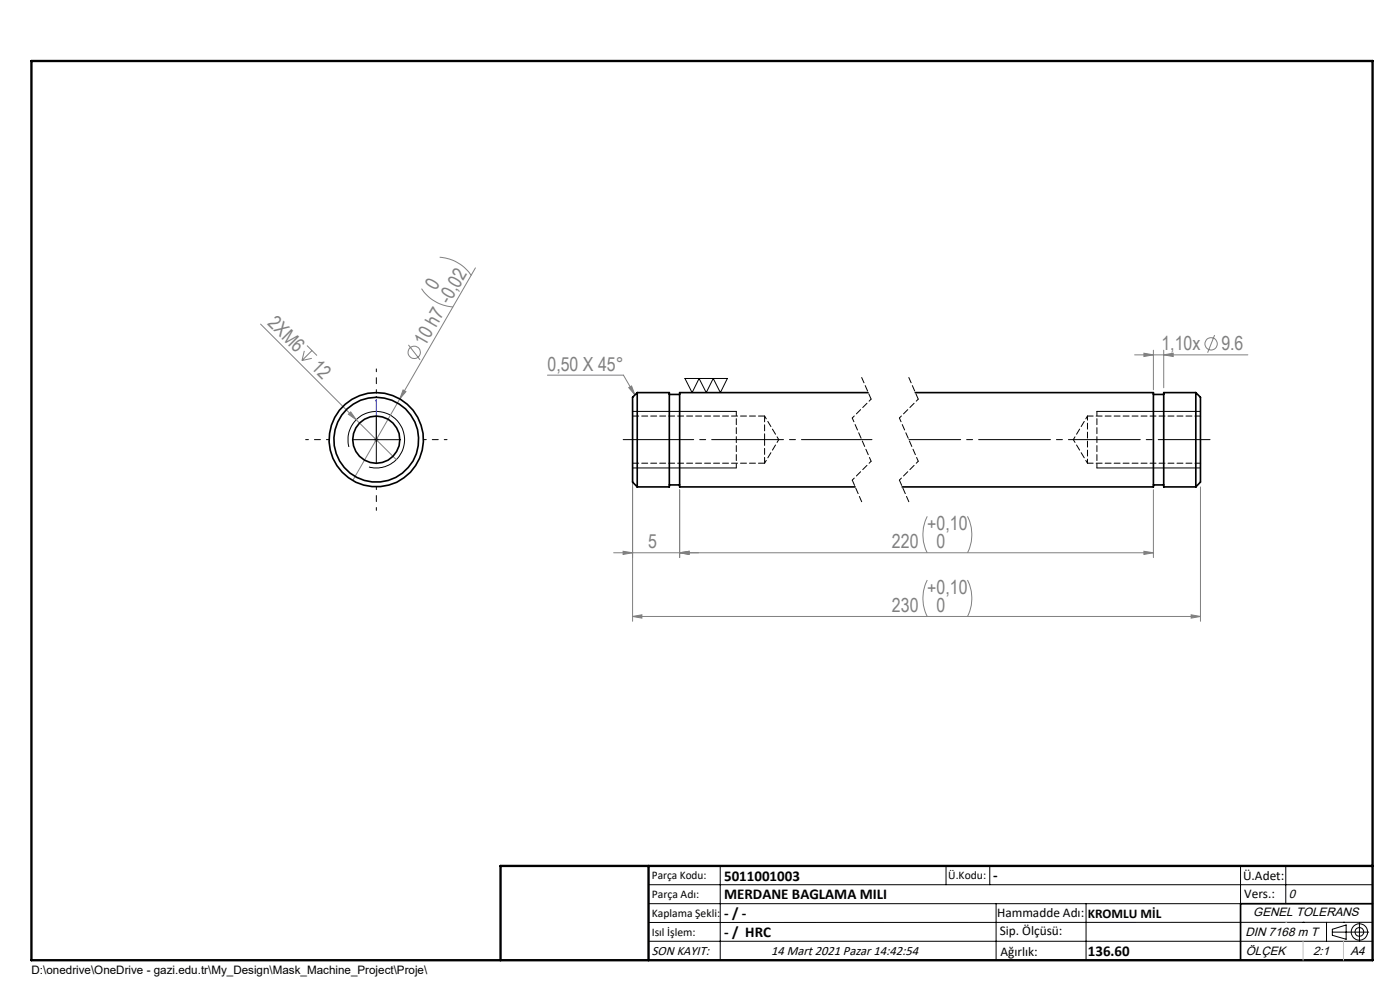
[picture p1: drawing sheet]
<svg xmlns="http://www.w3.org/2000/svg" width="297mm" height="210mm" viewBox="0 0 297 210" stroke-linecap="round" stroke-linejoin="round" font-family="sans-serif">
<g fill="none" stroke="#808080" stroke-width=".21">
<path d="M93.3 54.6a8.7 8.7 0 0 1 6.7 3.8M100.9 56.8l-16.1 27.8M55.3 68.7l20.3 20.3M64.6 74.4l-.5 2.1M65.1 73.3l2.1 2.1M66.1 76l-2 .5M66.2 74.4l-2.1 2.1M86.6 73.2l2.5 3.1M89.4 61.2a8.8 8.8 0 0 0 6.7 3.9M116.1 79.6h16.2l2.4 4.2M240.7 75.3h24M242.7 74.9l2 .4-2 .3z"/>
<path d="M244.7 74.3v8.4M246.9 75.3l2-.4v.7zM246.9 74.3v8M257.7 71.1l-1.5 3.7M73.9 87.9l.5-.5 1.2 1.6zM75.6 89l8.5 8.5M79.3 93.3h1M79.5 92.9l.7 .7M79.8 92.8v1M80.2 92.9l-.7 .7M84.8 84.6l-10 17.3M85.5 82.7l.6 .4-1.3 1.5z"/>
<path d="M133.4 82.2l.6-.3 .7 1.9zM134.2 85.3v46.5M130.2 117.3h114.5M132.2 116.9l2 .4-2 .3zM144.2 117.3l2-.4v.7zM144.2 103.9v14.4M196.7 109.5a8.6 8.6 0 0 0 0 7.8M205.2 109.5a8.6 8.6 0 0 1 0 7.8M242.7 116.9l2 .4-2 .3zM244.7 103.9v14.4M254.7 103.3v28.5M134.2 130.8l2-.4v.7z"/>
<path d="M134.2 130.8h120.5M196.7 123a8.6 8.6 0 0 0 0 7.8M205.2 123a8.6 8.6 0 0 1 0 7.8M252.7 130.4l2 .4-2 .3z"/>
<circle cx="87.9" cy="74.8" r="1.3"/>
<circle cx="256.9" cy="72.9" r="1.31"/>
</g>
<g fill="none" stroke="#000" stroke-width=".21">
<path d="M74 94.8a6 6 0 0 1 5.3-7.5 6 6 0 0 1 6.5 6.4 6 6 0 0 1-7.5 5.4M74.8 93.3h10M79.8 88.3v10M134.2 99.3h22M134.2 87.3h22M145.3 80.3h9l-1.5 3-1.5-3-1.5 3-1.5-3-1.5 3zM232.7 99.3h22M232.7 87.3h22M137.6 187.7h153.6M137.6 191.7h153.6M137.6 199.7h153.6M152.8 183.7v20"/>
<path d="M200.7 183.7v4M210 183.7v4M211.3 191.7v12M230.4 191.7v12M263.2 183.7v20M272.8 183.7v8M276.4 195.6h.1M281.4 195.6v4.1M282.6 197.7h7.8M282.6 197.1l3-.9v3l-3-.8zM285 195.6h.1M288.4 195.8v3.8"/>
<path d="M291.2 195.6l-153.6 .1"/>
<circle cx="288.4" cy="197.7" r="1.74"/>
<circle cx="288.4" cy="197.7" r=".93"/>
</g>
<path d="M79.8 93.2v.2zM79.8 84.8v.4v-.4M79.8 93.3h.1M79.8 84.8v8.5" fill="none" stroke="#00f" stroke-width=".21"/>
<path d="M182.8 80.1l2 4.6M192.8 80.1l2 4.6M180.8 101.8l2 4.6M190.8 101.8l2 4.6" fill="none" stroke="#000" stroke-width=".21" stroke-dasharray="1.3 .6"/>
<path d="M184.8 84.7l-4 4M184.8 97.8l-4 4M194.8 84.7l-4 4M194.8 97.8l-4 4" fill="none" stroke="#000" stroke-width=".21" stroke-dasharray="1.3 .6" stroke-dashoffset=".7"/>
<path d="M180.8 88.7l4 9.1M190.8 88.7l4 9.1" fill="none" stroke="#000" stroke-width=".21" stroke-dasharray="1.3 .6" stroke-dashoffset=".4"/>
<path d="M106.2 203.7h185" fill="none" stroke="#000" stroke-width=".25"/>
<path d="M291.2 191.7h-28v12" fill="none" stroke="#000" stroke-width=".35"/>
<path d="M6.7 12.9h284.5v190.8h-284.5zM137.6 183.7v20M291.2 183.7h-185v20" fill="none" stroke="#000" stroke-width=".5"/>
<path d="M272.8 195.6h.1M276.4 199.7v4M285 199.7v4" fill="none" stroke="#c0c0c0" stroke-width=".21"/>
<path d="M69.8 93.3h-5M79.8 83.3v-5M89.8 93.3h5M79.8 103.3v5" fill="none" stroke="#000" stroke-width=".21" stroke-dasharray="15.2 1.3 1.3 1.3" stroke-dashoffset="14.6"/>
<path d="M156.2 99.3v-12M232.7 87.3v12" fill="none" stroke="#000" stroke-width=".21" stroke-dasharray="1.3 .6" stroke-dashoffset=".3"/>
<path d="M185 93.3h-52.8" fill="none" stroke="#000" stroke-width=".21" stroke-dasharray="15.2 1.3 1.3 1.3" stroke-dashoffset=".3"/>
<path d="M256.7 93.3h-63.9" fill="none" stroke="#000" stroke-width=".21" stroke-dasharray="15.2 1.3 1.3 1.3" stroke-dashoffset="4.2"/>
<path d="M79.8 93.2v.2zM79.8 84.8v.4z" fill="#00f"/>
<g fill="#808080">
<path d="M73.9 87.9l.5-.5 1.2 1.6z"/>
<path d="M85.5 82.7l.6 .4-1.3 1.5z"/>
<path d="M144.2 117.3l2-.4v.7zM132.2 116.9l2 .4-2 .3z"/>
<path d="M133.4 82.2l.6-.3 .7 1.9zM144.2 117.3l2-.4v.7zM242.7 116.9l2 .4-2 .3z"/>
<path d="M242.7 74.9l2 .4-2 .3zM246.9 75.3l2-.4v.7z"/>
<path d="M134.2 130.8l2-.4v.7zM252.7 130.4l2 .4-2 .3z"/>
</g>
<g fill="none" stroke="#000" stroke-width=".35">
<path d="M135.2 83.3l-1 1v18l1 1M135.2 83.3v20M135.2 83.3h6.8v20h-6.8M142 83.7h2.2M184.1 83.3h-39.9v20h37.2M194.2 83.3h50.5v20h-53.3M244.7 83.7h2.2M253.7 83.3h-6.8v20h6.8M253.7 83.3v20M253.7 83.3l1 1v18l-1 1M142 102.9h2.2M244.7 102.9h2.2"/>
<circle cx="79.8" cy="93.3" r="5"/>
<circle cx="79.8" cy="93.3" r="10"/>
<circle cx="79.8" cy="93.3" r="9"/>
</g>
<path d="M230.7 88.3v10" fill="none" stroke="#000" stroke-width=".21" stroke-dasharray="1.3 .6" stroke-dashoffset=".4"/>
<path d="M230.7 98.3h24M254.7 88.3h-24" fill="none" stroke="#000" stroke-width=".21" stroke-dasharray="1.3 .6" stroke-dashoffset=".1"/>
<path d="M162.2 98.3l3-5M165.2 93.3l-3-5M227.7 93.3l3 5M230.7 88.3l-3 5" fill="none" stroke="#000" stroke-width=".21" stroke-dasharray="1.3 .6" stroke-dashoffset=".6"/>
<path d="M134.2 98.3h28M162.2 93.3v-5M162.2 98.3v-5M162.2 88.3h-28" fill="none" stroke="#000" stroke-width=".21" stroke-dasharray="1.3 .6"/>
<g font-size="4.1" fill="#808080">
<text x="92.6" y="61.7" transform="rotate(-60 92.6 61.7)">0</text>
<text x="56.6" y="68.7" transform="rotate(45 56.6 68.7)">2XM6</text>
<text x="65.8" y="78" transform="rotate(45 65.8 78)">12</text>
<text x="90.2" y="73.6" transform="rotate(-60 90.2 73.6)">10 h7 -0,02</text>
<text x="246.4" y="74.3">1,10x</text>
<text x="259.1" y="74.3">9.6</text>
<text x="116.1" y="78.6">0,50 X 45°</text>
<text x="196.7" y="112.5">+0,10</text>
<text x="137.5" y="116.3">5</text>
<text x="189.2" y="116.3">220</text>
<text x="198.7" y="116.3">0</text>
<text x="196.7" y="126">+0,10</text>
<text x="189.2" y="129.8">230</text>
<text x="198.7" y="129.8">0</text>
</g>
<g font-size="3.2">
<text x="153.6" y="186.8">5011001003</text>
<text x="153.6" y="190.8">MERDANE BAGLAMA MILI</text>
<text x="210.7" y="186.6">-</text>
<text x="153.6" y="194.8">- / -</text>
<text x="153.6" y="198.8">- / HRC</text>
<text x="230.8" y="202.8">136.60</text>
</g>
<g font-size="2.8">
<text x="263.7" y="186.7">Ü.Adet:</text>
<text x="263.9" y="190.5">Vers.:</text>
<text x="211.5" y="194.5">Hammadde Adı:</text>
<text x="230.8" y="194.7">KROMLU MİL</text>
<text x="138.3" y="202.6">SON KAYIT:</text>
<text x="163.6" y="202.6">14 Mart 2021 Pazar 14:42:54</text>
<text x="212.1" y="198.4">Sip. Ölçüsü:</text>
<text x="212.2" y="202.7">Ağırlık:</text>
</g>
<g font-size="2.6">
<text x="273.4" y="190.4">0</text>
<text x="265.9" y="194.4">GENEL TOLERANS</text>
<text x="264.2" y="198.5">DIN 7168 m T</text>
<text x="264.3" y="202.6">ÖLÇEK</text>
<text x="278.5" y="202.6">2:1</text>
<text x="286.5" y="202.6">A4</text>
</g>
<g font-size="2.5">
<text x="138.3" y="186.4">Parça Kodu:</text>
<text x="138.3" y="190.5">Parça Adı:</text>
<text x="201.2" y="186.5">Ü.Kodu:</text>
<text x="138.3" y="194.5">Kaplama Şekli:</text>
<text x="138.3" y="198.6">Isıl İşlem:</text>
<text x="6.7" y="206.7">D:\onedrive\OneDrive - gazi.edu.tr\My_Design\Mask_Machine_Project\Proje\</text>
</g>
</svg>
